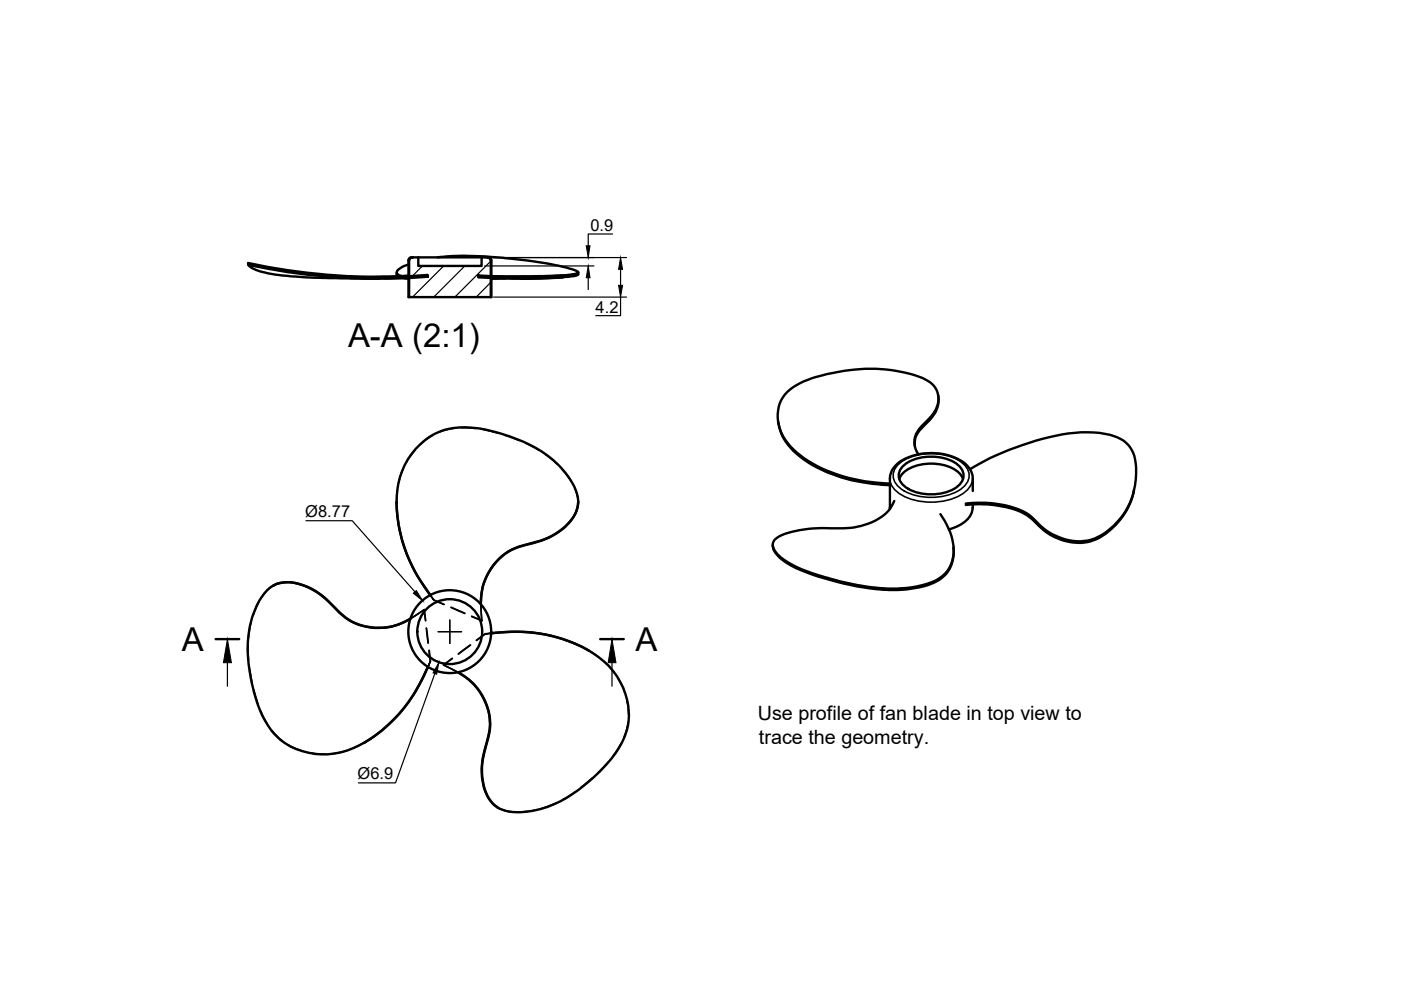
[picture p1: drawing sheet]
<svg xmlns="http://www.w3.org/2000/svg" width="297mm" height="210mm" viewBox="0 0 297 210" stroke-linecap="round" stroke-linejoin="round" font-family="sans-serif">
<!-- layer: MD_Visible -->
<g fill="none" stroke="#000" stroke-width=".51">
<path d="M52.6 55.8a131.6 131.6 0 0 0 38.1 2.5v.4a132 132 0 0 1-38-2.5zM52.7 56.2l.1 .1a11.9 11.9 0 0 0 6.3 2 204.8 204.8 0 0 0 21.2 .8M84.1 57.8l.1 .6 .1 .2M85.6 59l1 .1M86.6 56a3.6 3.6 0 0 0-2.5 1.7l.4 .6 .7 .2M86.6 58.4l-6.9 .3M86.6 58.9v4.1h.1M86.6 55.3v3.2M87 54.8l.5-.2h1.2v1.8h13.4v-1.8h1.2a.8 .8 0 0 1 .8 .7v7.7h-17.4v-7.7zM87.3 54.5a.74 .74 0 0 0-.7 .8M87.3 54.6h.2M88.7 54.6h13.4"/>
<path d="M92.8 54.6a84.3 84.3 0 0 1 21.7 1l1.4 .2a25.4 25.4 0 0 1 6.7 1.9l-.1 .2a20.1 20.1 0 0 1-6.5 .6l-8.3 .2M101.5 58.4a150.4 150.4 0 0 0 17.8 0v.4a130.7 130.7 0 0 1-17.9 0zM103.3 54.6a.7 .7 0 0 1 .9 .7v3.2M104.2 58.5l6.7 .2M104.2 58.9v4.1h-.1M107.2 59.1h-3h.2M122.6 57.7v.5a6.9 6.9 0 0 1-3.3 .6l-4.9 .3h-4M165 89.4l.1 .4M165.1 89.7a11.5 11.5 0 0 0 5.4 7.8 34.3 34.3 0 0 0 18.2 5.4M191.8 98.5a10.1 10.1 0 0 1 11.3 0 2.74 2.74 0 0 1 0 4.6 10.1 10.1 0 0 1-11.3 0 2.74 2.74 0 0 1 0-4.6zM194.7 96.3a4.5 4.5 0 0 1 .7-6l1.3-1.2a5.8 5.8 0 0 0 2.1-5.6 5.3 5.3 0 0 0-3.8-3.6 35 35 0 0 0-21.1-.2 14.4 14.4 0 0 0-7.5 4 8.4 8.4 0 0 0 1.2 11 27.7 27.7 0 0 0 15.9 7.4l5.2 .4M198.9 83.8a6.1 6.1 0 0 1-2.2 5.7 8.6 8.6 0 0 0-2.5 3l-.3 1.3 .1 .7"/>
<path d="M205.7 99.5a59.2 59.2 0 0 1 22.2-7.7 17 17 0 0 1 10.2 1.5 7 7 0 0 1 2.8 6.5 14.9 14.9 0 0 1-10 14.8 12.8 12.8 0 0 1-11.9-4.7 14.8 14.8 0 0 0-8.9-3.2l-2.7-.1-2.6 .2M84.1 106.5a32.6 32.6 0 0 0 7.1 19.7M122.6 106.4a7.2 7.2 0 0 1-3.1 5.6 18.3 18.3 0 0 1-8 3.5 12.3 12.3 0 0 0-9.6 12.5M163.8 115.6a4.4 4.4 0 0 0 2 3.1 20.1 20.1 0 0 0 6.5 3.1 55.9 55.9 0 0 0 16.9 3.3 17.9 17.9 0 0 0 10.4-2.5 6.8 6.8 0 0 0 2.6-6.6M188.6 107.7v.1M189.6 106.2a9.4 9.4 0 0 1-7 5.3 29.6 29.6 0 0 1-8.7 .5 22.9 22.9 0 0 0-8.7 1.7 2.04 2.04 0 0 0-1.4 1.6 2.04 2.04 0 0 0 .9 2 16.4 16.4 0 0 0 7.4 4.2 53.6 53.6 0 0 0 18.7 3.3 18.2 18.2 0 0 0 8.4-2.2 7.1 7.1 0 0 0 2.8-7.9l-.9-2.7-1.7-3M190.7 101.6a6.3 6.3 0 0 1 5.6-3.3 9 9 0 0 1 7.2 2.1l.7 1.2M206.2 107.7a5.2 5.2 0 0 1-4 4.2l-1 .3M206.2 104.1a7 7 0 0 0-.4-4.4 8.8 8.8 0 0 0-6.7-3.6 12.2 12.2 0 0 0-8.8 2.2l-.5 .5a3.8 3.8 0 0 0-1.1 2.6v6.3M206.2 106.9v.8M240.4 103.9a14.8 14.8 0 0 1-9.1 10.9 12.1 12.1 0 0 1-12-4.2l-1.7-1.5a19.6 19.6 0 0 0-11-2.2l-1.8 .2M57.9 124.2a7 7 0 0 1 6.4-.1 16.7 16.7 0 0 1 7 5.1 12.2 12.2 0 0 0 15.7 2"/>
<path d="M87.1 131.1a12.4 12.4 0 0 1-16.3-2.4 14.6 14.6 0 0 0-9.6-5.3 6.3 6.3 0 0 0-6.1 3.7 21.9 21.9 0 0 0-2.2 15.1 31.4 31.4 0 0 0 4 11.7 13.3 13.3 0 0 0 11.2 6 19.5 19.5 0 0 0 13-5.2 34.3 34.3 0 0 0 9.7-13.3 32.9 32.9 0 0 1-13.5 16M91.3 126.2a32 32 0 0 1-7.1-22.3 14.7 14.7 0 0 1 11.2-13 26.3 26.3 0 0 1 14 2.1 21.2 21.2 0 0 1 12.4 10.3 6.3 6.3 0 0 1-1.3 7.7 15.1 15.1 0 0 1-8.3 4.3 12.4 12.4 0 0 0-10.3 12.8M124.8 137.9a32.7 32.7 0 0 0-20.7-3.7 33.2 33.2 0 0 1 20.5 3.6 15.9 15.9 0 0 1 8.7 15.2 15.7 15.7 0 0 1-4.4 8.7 36.3 36.3 0 0 1-11.4 8.8 17.2 17.2 0 0 1-10.3 1.4 6.5 6.5 0 0 1-4.7-5.5 15.4 15.4 0 0 1 .6-8.5 12.4 12.4 0 0 0-6-15.4M97.2 142.6a12.5 12.5 0 0 1 5.7 15.8 13.7 13.7 0 0 0 .7 10.9l1.2 1.4 .9 .6"/>
<circle cx="95.4" cy="133.9" r="8.8"/>
<circle cx="95.4" cy="133.9" r="6.9"/>
</g>
<!-- layer: MD_Visible Narrow -->
<path d="M190.2 98.7a10.5 10.5 0 0 1 8.9-2.4 8.2 8.2 0 0 1 6 3.1 3.1 3.1 0 0 1-1.1 4.1 12.1 12.1 0 0 1-13.1 0 3.1 3.1 0 0 1-.7-4.8zM188.6 101.4a4.6 4.6 0 0 0 3.1 3.8 13.7 13.7 0 0 0 12.4-.5 4.3 4.3 0 0 0 2.1-3.3" fill="none" stroke="#000" stroke-width=".34"/>
<!-- layer: MD_Hidden -->
<g fill="none" stroke="#000" stroke-width=".34">
<path d="M85.5 99.4l-1 3M88 95.4l-1 1.3-.8 1.3M91.7 92.4l-2.6 1.9M96.1 90.8l-3 .9M97.7 90.7l3.2 .1M102.4 91.1l3.1 .7M107.1 92.3l2.9 1.1M111.5 94l2.8 1.5M115.6 96.4l2.5 2M119.2 99.5l1 1.3 .9 1.3M84.2 104l-.1 2.6M121.8 103.5l.5 1.4 .3 1.6"/>
<path d="M52.6 136.8l.1 3.2M53.2 132.1l-.5 3.1M54.9 127.6l-1.3 3M58 124.2a7.4 7.4 0 0 0-2.3 2.1M89.9 129.3l.3 2.3M90 129.2l-3 2M90 129.2l-2.9 1.9M90 129.2l.3 2.4M90.4 133.2l.4 3.2M90.4 133.2l.4 3.1M90.9 137.9l.3 2.4M91 137.9l.3 2.3"/>
<path d="M91.3 126.2l.7 1.1-.8-1.1M92 127.2l2.1 1-2.1-.9M95.6 128.8l3 1.3M95.6 128.7l3 1.3M95.9 139.6l-1.9 1.4M95.9 139.6l-1.8 1.4M99.7 136.7l-2.5 1.9M99.8 136.8l-2.6 1.9M100 130.7l2.2 .9M100 130.6l2.2 1M101.9 128l.3 3.6M101.9 128.1l.3 3.5"/>
<path d="M101.9 128v.1M102.9 134.4l1.2-.2zM102.9 134.4l-1.9 1.4M124.7 137.9l2.2 1.4M52.9 141.6l.6 3.1M53.8 146.2l.9 3.1M55.3 150.7l1.4 2.9M57.7 154.9l1.1 1.3 1.1 .9M61.2 158l2.9 1.2M65.7 159.6l3.1 .3M73.5 159.1l-3.1 .7M77.3 157.4l-2.3 1.2"/>
<path d="M91.3 140.2l-.5 1.2zM94 141l3.2 1.6M94 141l3.1 1.5M128.1 140.3l2.2 2.4M131.1 144l1.4 2.9M131.7 157.6l-1.7 2.7M132.9 148.4l.4 3.1M133.2 153.1l-.5 2.1-.4 1M105.6 171.3l1.5 .6 1.5 .2M113.3 171.8l-3.1 .4M117.8 170.3l-2.9 1.1M121.9 167.9l-2.6 1.7"/>
<path d="M125.6 164.9l-2.4 2.1M129 161.5l-2.2 2.3"/>
</g>
<!-- layer: MD_Hatching -->
<g fill="none" stroke="#000" stroke-width=".25">
<path d="M53.8 56l.6 .6M59.4 57.1l.4 .4M64.6 57.8l.4 .4M69.6 58.3l.4 .4M74.3 58.6l.5 .4M79 58.7l.3 .4M83.4 58.7l.4 .4M87.8 58.5l.3 .4M89.6 56.4l-2.9 2.8M94.1 56.4l-6.6 6.6M98.6 56.4l-6.7 6.6M102.2 58.5l-.2 .3"/>
<path d="M104 55.4l-7.6 7.6M104 59.9l-3 3.1M105.8 58.6l-.2 .4M109.4 58.7l-.2 .4M113.1 58.7l-.2 .4M116.8 58.5l-.2 .5"/>
</g>
<!-- layer: MD_Annotation -->
<path d="M45.7 135.5h5M127.3 135.5h4.9" fill="none" stroke="#000" stroke-width=".51"/>
<path d="M48.2 140.5v5M129.8 140.5v5" fill="none" stroke="#000" stroke-width=".25"/>
<path d="M48.2 135.5l.9 5h-1.7zM129.8 135.5l.8 5h-1.7z" fill="#000" stroke="#000" stroke-width=".21"/>
<!-- layer: 0 -->
<path d="M102.7 54.6h30.1M102.7 56.4h23.2M124.7 58.9v2.5M129.9 49.6h-5.2v2.5M131.6 57.1v3.4M104.6 63h28.2M131.6 63v3.9h-5.3M64.9 110.4h9.8l13.3 15.1M92.9 133.9h5M95.4 131.4v5M92.2 142.8l-8.3 23.2h-7.9" fill="none" stroke="#000" stroke-width=".25"/>
<path d="M124.7 56.4l.4 2.5h-.8zM124.3 52.1h.8l-.4 2.5zM131.6 54.6l.4 2.5h-.9zM131.1 60.5h.9l-.4 2.5zM87.6 125.8l.7-.6 1.3 2.2zM93 140.5l-.4 2.5-.8-.3z" fill="#000" stroke="#000" stroke-width=".21"/>
<g font-size="7">
<text x="73.8" y="73.5">A-A (2:1)</text>
<text x="38.6" y="138">A</text>
<text x="134.7" y="138">A</text>
</g>
<g font-size="4.2">
<text x="160.7" y="152.7">Use profile of fan blade in top view to</text>
<text x="160.9" y="157.8">trace the geometry.</text>
</g>
<g font-size="3.5">
<text x="125.2" y="48.9">0.9</text>
<text x="126.3" y="66.3">4.2</text>
<text x="64.7" y="109.7">Ø8.77</text>
<text x="75.8" y="165.3">Ø6.9</text>
</g>
</svg>
